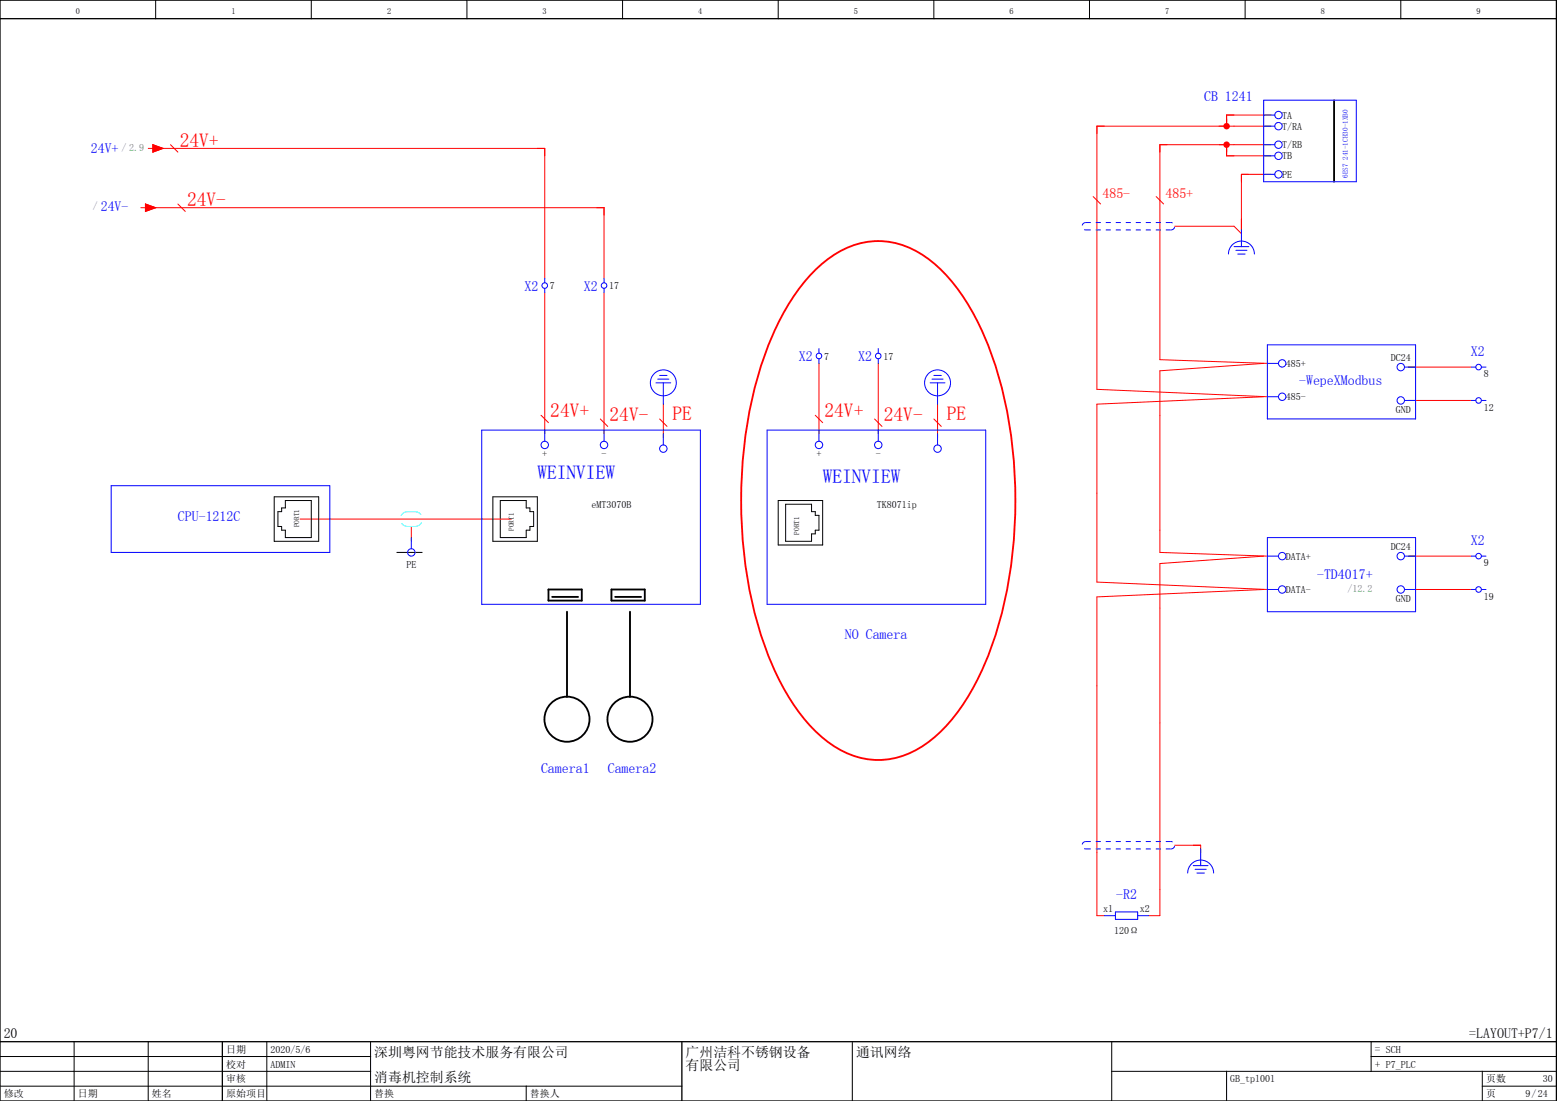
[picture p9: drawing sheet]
<svg xmlns="http://www.w3.org/2000/svg" width="420mm" height="297mm" viewBox="0 0 420 297" stroke-linecap="round" stroke-linejoin="round" font-family="sans-serif">
<g fill="none" stroke="#000" stroke-width=".27">
<path d="M42 0v5M84 0v5M126 0v5M168 0v5M210 0v5M252 0v5M294 0v5M336 0v5M378 0v5M74 134h12v12h-12zM77 135h7v10h-7v-2h-1v-1h-1v-4h1v-1h1zM133 134h12v12h-12z"/>
<path d="M135 135h7v2h1v1h1v4h-1v1h-1v2h-7zM210 135h12v12h-12zM212 136h7v2h1v1h1v4h-1v1h-1v2h-7zM0 293h184M0 289h100M0 285h100M20 281v16M40 281v16M72 281v16M100 281v16M142 293v4M230 281v16"/>
<path d="M300 289h120M300 281v16M331 289v8M370 285h50M370 281v8M400 293h20M400 289v8"/>
</g>
<path d="M0 5h420M0 0h420v297h-420zM0 281h420M60 281v16M184 281v16" fill="none" stroke="#000" stroke-width=".35"/>
<g fill="none" stroke="#f00" stroke-width=".27">
<path d="M333 39h10M343 34h-47v71l46 2M343 31h-12v3M40 56h123v19M42 40h105v35M343 42h-12v-3h-18v58l29 1M343 47h-8v16l-2-2h-16M147 79v38M163 79v38M221 98v19M237 98v19M341 98l-28 2v49l29 1"/>
<path d="M380 99h17M179 109v9M253 109v9M341 107l-45 2v48l46 2M380 108h17M81 140h57M111 142v4M341 159l-45 2v86h2M341 150l-28 2v95h-3M380 150h17M380 159h17M317 228h7v2"/>
</g>
<path d="M107 149h7" fill="none" stroke="#000" stroke-width=".27" stroke-dasharray="14.1 1.8 .1 1.8" stroke-linecap="butt"/>
<g fill="none" stroke="#000" stroke-width=".5">
<path d="M360 27v22M148 159h9v3h-9zM165 159h9v3h-9zM149 161h7M153 165v23M166 161h7M170 165v23"/>
<circle cx="153" cy="194" r="6.1"/>
<circle cx="170" cy="194" r="6.1"/>
</g>
<path d="M220.4 72.4a22.9 22.9 0 0 1 21.6-6.7 29.5 29.5 0 0 1 15.7 11.3 81.6 81.6 0 0 1 14.3 35 125.1 125.1 0 0 1-4.3 62.2 60.3 60.3 0 0 1-14.1 23.4 22.9 22.9 0 0 1-21.6 6.8 29.5 29.5 0 0 1-15.7-11.3 81.6 81.6 0 0 1-14.3-35.1 125.1 125.1 0 0 1 4.3-62.1 60.3 60.3 0 0 1 14.1-23.5z" fill="none" stroke="#f00" stroke-width=".5"/>
<circle cx="331" cy="34" r=".88" fill="#f00"/>
<path d="M329 39h4M331 39v2M333 31h-2v2" fill="none" stroke="#f00" stroke-width=".27"/>
<circle cx="331" cy="39" r=".88" fill="#f00"/>
<g fill="none" stroke="#f00" stroke-width=".27">
<path d="M41.2 39l2.8 1-2.8 1zM46 39l2 2M38 56h1.3M39.3 55l2.7 1-2.7 1zM40 40h1.2M48 55l2 2M295 53l2 2M312 53l2 2M331 40v2h2M146 112l2 2M162 113l2 2M178 113l2 2"/>
<path d="M220 112l2 2M236 113l2 2M252 113l2 2"/>
</g>
<g fill="none" stroke="#00f" stroke-width=".27">
<path d="M341 27h25v22h-25zM341 34h3M341 39h3M341 31h3M341 47h3M341 42h3M147 75v1.3M147 77.8v1.2M163 75v1.3M163 77.8v1.2M331.5 68.5a3.5 3.5 0 0 1 3.5-3.5 3.5 3.5 0 0 1 3.5 3.5M333 66.5h4"/>
<path d="M333.5 67.5h3M334 68.5h2M335 62v4.5M221 94v1.3M221 96.8v1.2M237 94v1.3M237 96.8v1.2M342 93h40v20h-40zM342 98h3M379 99h3M397 99h1.3M399.8 99h1.2"/>
<path d="M130 116h59v47h-59zM147 116v3M163 116v3M177 103.3h4M177.5 102.3h3M178 101.3h2M179 103.3v5.7M179 117v3M207 116h59v47h-59zM221 116v3M237 116v3M251 103.3h4"/>
<path d="M251.5 102.3h3M252 101.3h2M253 103.3v5.7M253 117v3M342 107h3M379 108h3M397 108h1.3M399.8 108h1.2M30 131h59v18h-59zM111 145v3M342 145h40v20h-40zM342 150h3"/>
<path d="M342 159h3M379 150h3M379 159h3M397 150h1.3M397 159h1.3M399.8 150h1.2M399.8 159h1.2M320.5 235.5a3.5 3.5 0 0 1 3.5-3.5 3.5 3.5 0 0 1 3.5 3.5M322 233.5h4M322.5 234.5h3M323 235.5h2M324 229v4.5"/>
<path d="M298 247h3M301 246h6v2h-6zM307 247h3"/>
<circle cx="345" cy="34" r="1"/>
<circle cx="345" cy="39" r="1"/>
<circle cx="345" cy="31" r="1"/>
<circle cx="345" cy="47" r="1"/>
<circle cx="345" cy="42" r="1"/>
<circle cx="147" cy="77" r=".75"/>
<circle cx="163" cy="77" r=".75"/>
<circle cx="221" cy="96" r=".75"/>
<circle cx="237" cy="96" r=".75"/>
<circle cx="346" cy="98" r="1"/>
<circle cx="378" cy="99" r="1"/>
<circle cx="399" cy="99" r=".75"/>
<circle cx="179" cy="103.3" r="3.5"/>
<circle cx="253" cy="103.3" r="3.5"/>
<circle cx="346" cy="107" r="1"/>
<circle cx="378" cy="108" r="1"/>
<circle cx="399" cy="108" r=".75"/>
<circle cx="147" cy="120" r="1"/>
<circle cx="163" cy="120" r="1"/>
<circle cx="179" cy="121" r="1"/>
<circle cx="221" cy="120" r="1"/>
<circle cx="237" cy="120" r="1"/>
<circle cx="253" cy="121" r="1"/>
<circle cx="111" cy="149" r="1"/>
<circle cx="346" cy="150" r="1"/>
<circle cx="346" cy="159" r="1"/>
<circle cx="378" cy="150" r="1"/>
<circle cx="378" cy="159" r="1"/>
<circle cx="399" cy="159" r=".75"/>
<circle cx="399" cy="150" r=".75"/>
</g>
<path d="M293 62h23M293 60h23M293 60a1 1 0 0 0-1 1 1 1 0 0 0 1 1M316 62a1 1 0 0 0 1-1 1 1 0 0 0-1-1M293 229h23M293 227h23M293 227a1 1 0 0 0-1 1 1 1 0 0 0 1 1M316 229a1 1 0 0 0 1-1 1 1 0 0 0-1-1" fill="none" stroke="#00f" stroke-width=".27" stroke-dasharray="1.4 1.4" stroke-linecap="butt"/>
<path d="M110 138h2M110 138a2 2 0 0 0-2 2 2 2 0 0 0 2 2M110 142h2M112 142a2 2 0 0 0 2-2 2 2 0 0 0-2-2" fill="none" stroke="#0ff" stroke-width=".27" stroke-dasharray="2.2 2.2" stroke-linecap="butt"/>
<g fill="#f00" stroke="#f00" stroke-width=".27">
<path d="M41.2 39l2.8 1-2.8 1z"/>
<path d="M39.3 55l2.7 1-2.7 1z"/>
</g>
<g font-size="5.3" fill="#f00">
<text x="48.5" y="39.5">24V+</text>
<text x="50.5" y="55.5">24V-</text>
<text x="148.5" y="112.5">24V+</text>
<text x="164.5" y="113.5">24V-</text>
<text x="181.5" y="113.3">PE</text>
<text x="222.5" y="112.5">24V+</text>
<text x="238.5" y="113.5">24V-</text>
<text x="255.5" y="113.3">PE</text>
</g>
<g font-size="5.3" fill="#00f">
<text x="145" y="129.3">WEINVIEW</text>
<text x="222" y="130.3">WEINVIEW</text>
</g>
<g font-size="3.7" fill="#00f">
<text x="324.9" y="27.2">CB 1241</text>
<text x="24.5" y="41.2">24V+</text>
<text x="27.2" y="56.9">24V-</text>
<text x="141.5" y="78.4">X2</text>
<text x="157.5" y="78.4">X2</text>
<text x="215.6" y="97.4">X2</text>
<text x="231.5" y="97.4">X2</text>
<text x="396.9" y="96.1">X2</text>
<text x="350.6" y="103.9">-WepeXModbus</text>
<text x="48" y="140.5">CPU-1212C</text>
<text x="396.9" y="147.1">X2</text>
<text x="355.4" y="156.3">-TD4017+</text>
<text x="228" y="172.5">NO Camera</text>
<text x="146" y="208.5">Camera1</text>
<text x="164" y="208.5">Camera2</text>
<text x="301.2" y="242.5">-R2</text>
</g>
<g font-size="3.7" fill="#f00">
<text x="297.5" y="53.5">485-</text>
<text x="314.5" y="53.5">485+</text>
</g>
<g font-size="3.7">
<text x="1" y="280">20</text>
<text x="396.5" y="280">=LAYOUT+P7/1</text>
<text x="101" y="285">‎</text>
<text x="101" y="285">深</text>
<text x="101" y="285">圳</text>
<text x="101" y="285">粤</text>
<text x="101" y="285">网</text>
<text x="101" y="285">节</text>
<text x="101" y="285">能</text>
<text x="101" y="285">技</text>
<text x="101" y="285">术</text>
<text x="101" y="285">服</text>
<text x="101" y="285">务</text>
<text x="101" y="285">有</text>
<text x="101" y="285">限</text>
<text x="101" y="285">公</text>
<text x="101" y="285">司</text>
<text x="185" y="285">‎</text>
<text x="185" y="285">广</text>
<text x="185" y="285">州</text>
<text x="185" y="285">洁</text>
<text x="185" y="285">科</text>
<text x="185" y="285">不</text>
<text x="185" y="285">锈</text>
<text x="185" y="285">钢</text>
<text x="185" y="285">设</text>
<text x="185" y="285">备</text>
<text x="231" y="285">‎</text>
<text x="231" y="285">通</text>
<text x="231" y="285">讯</text>
<text x="231" y="285">网</text>
<text x="231" y="285">络</text>
<text x="101" y="292">‎</text>
<text x="101" y="292">消</text>
<text x="101" y="292">毒</text>
<text x="101" y="292">机</text>
<text x="101" y="292">控</text>
<text x="101" y="292">制</text>
<text x="101" y="292">系</text>
<text x="101" y="292">统</text>
<text x="185" y="288.8">‎</text>
<text x="185" y="288.8">有</text>
<text x="185" y="288.8">限</text>
<text x="185" y="288.8">公</text>
<text x="185" y="288.8">司</text>
</g>
<g font-size="3">
<text x="371" y="284">= SCH</text>
<text x="371" y="288">+ P7_PLC</text>
</g>
<g font-size="2.7">
<text x="346" y="35">T/RA</text>
<text x="346" y="32">TA</text>
<text x="346" y="40">T/RB</text>
<text x="346" y="43">TB</text>
<text x="346" y="48">PE</text>
<text x="148.4" y="78">7</text>
<text x="164.4" y="78">17</text>
<text x="222.4" y="97">7</text>
<text x="238.4" y="97">17</text>
<text x="347" y="99">485+</text>
<text x="375.3" y="97.5">DC24</text>
<text x="400.4" y="101.8">8</text>
<text x="347" y="108">485-</text>
<text x="376.7" y="111.4">GND</text>
<text x="400.4" y="110.8">12</text>
<text x="146.3" y="123.4">+</text>
<text x="162.3" y="123.4">-</text>
<text x="220.3" y="123.4">+</text>
<text x="236.3" y="123.4">-</text>
<text x="159.6" y="137.1">eMT3070B</text>
<text x="236.6" y="137.1">TK8071ip</text>
<text x="375.3" y="148.5">DC24</text>
<text x="109.7" y="153.1">PE</text>
<text x="347" y="151">DATA+</text>
<text x="400.4" y="152.8">9</text>
<text x="347" y="160">DATA-</text>
<text x="400.4" y="161.8">19</text>
<text x="376.7" y="162.4">GND</text>
<text x="297.7" y="246.1">x1</text>
<text x="300.6" y="251.9">‎120Ω</text>
<text x="307.6" y="246.1">x2</text>
<text x="61" y="284">‎</text>
<text x="61" y="284">日</text>
<text x="61" y="284">期</text>
<text x="73" y="284">2020/5/6</text>
<text x="61" y="288">‎</text>
<text x="61" y="288">校</text>
<text x="61" y="288">对</text>
<text x="61" y="292">‎</text>
<text x="61" y="292">审</text>
<text x="61" y="292">核</text>
<text x="73" y="288">ADMIN</text>
<text x="332" y="292">GB_tpl001</text>
<text x="401" y="292">‎</text>
<text x="401" y="292">页</text>
<text x="401" y="292">数</text>
<text x="416.3" y="292">30</text>
<text x="1" y="296">‎</text>
<text x="1" y="296">修</text>
<text x="1" y="296">改</text>
<text x="21" y="296">‎</text>
<text x="21" y="296">日</text>
<text x="21" y="296">期</text>
<text x="41" y="296">‎</text>
<text x="41" y="296">姓</text>
<text x="41" y="296">名</text>
<text x="61" y="296">‎</text>
<text x="61" y="296">原</text>
<text x="61" y="296">始</text>
<text x="61" y="296">项</text>
<text x="61" y="296">目</text>
<text x="101" y="296">‎</text>
<text x="101" y="296">替</text>
<text x="101" y="296">换</text>
<text x="143" y="296">‎</text>
<text x="143" y="296">替</text>
<text x="143" y="296">换</text>
<text x="143" y="296">人</text>
<text x="401" y="296">‎页</text>
<text x="411.6" y="296">9/24</text>
</g>
<g font-size="2.7" fill="#7ca552">
<text x="32.8" y="40.8">/ 2.9</text>
<text x="25.1" y="56.5">/</text>
<text x="363.7" y="159.7">/12.2</text>
</g>
<g font-size="2.3">
<text x="20.4" y="3.7">0</text>
<text x="62.4" y="3.7">1</text>
<text x="104.4" y="3.7">2</text>
<text x="146.4" y="3.7">3</text>
<text x="188.4" y="3.7">4</text>
<text x="230.4" y="3.7">5</text>
<text x="272.4" y="3.7">6</text>
<text x="314.4" y="3.7">7</text>
<text x="356.4" y="3.7">8</text>
<text x="398.4" y="3.7">9</text>
</g>
<text font-size="2" fill="#00f" x="363.7" y="48" transform="rotate(-90 363.7 48)">6ES7 241-1CH30-1XB0</text>
<g font-size="2">
<text x="80.7" y="142.2" transform="rotate(-90 80.7 142.2)">PORT1</text>
<text x="138.7" y="143.2" transform="rotate(-90 138.7 143.2)">PORT1</text>
<text x="215.7" y="144.2" transform="rotate(-90 215.7 144.2)">PORT1</text>
</g>
</svg>
